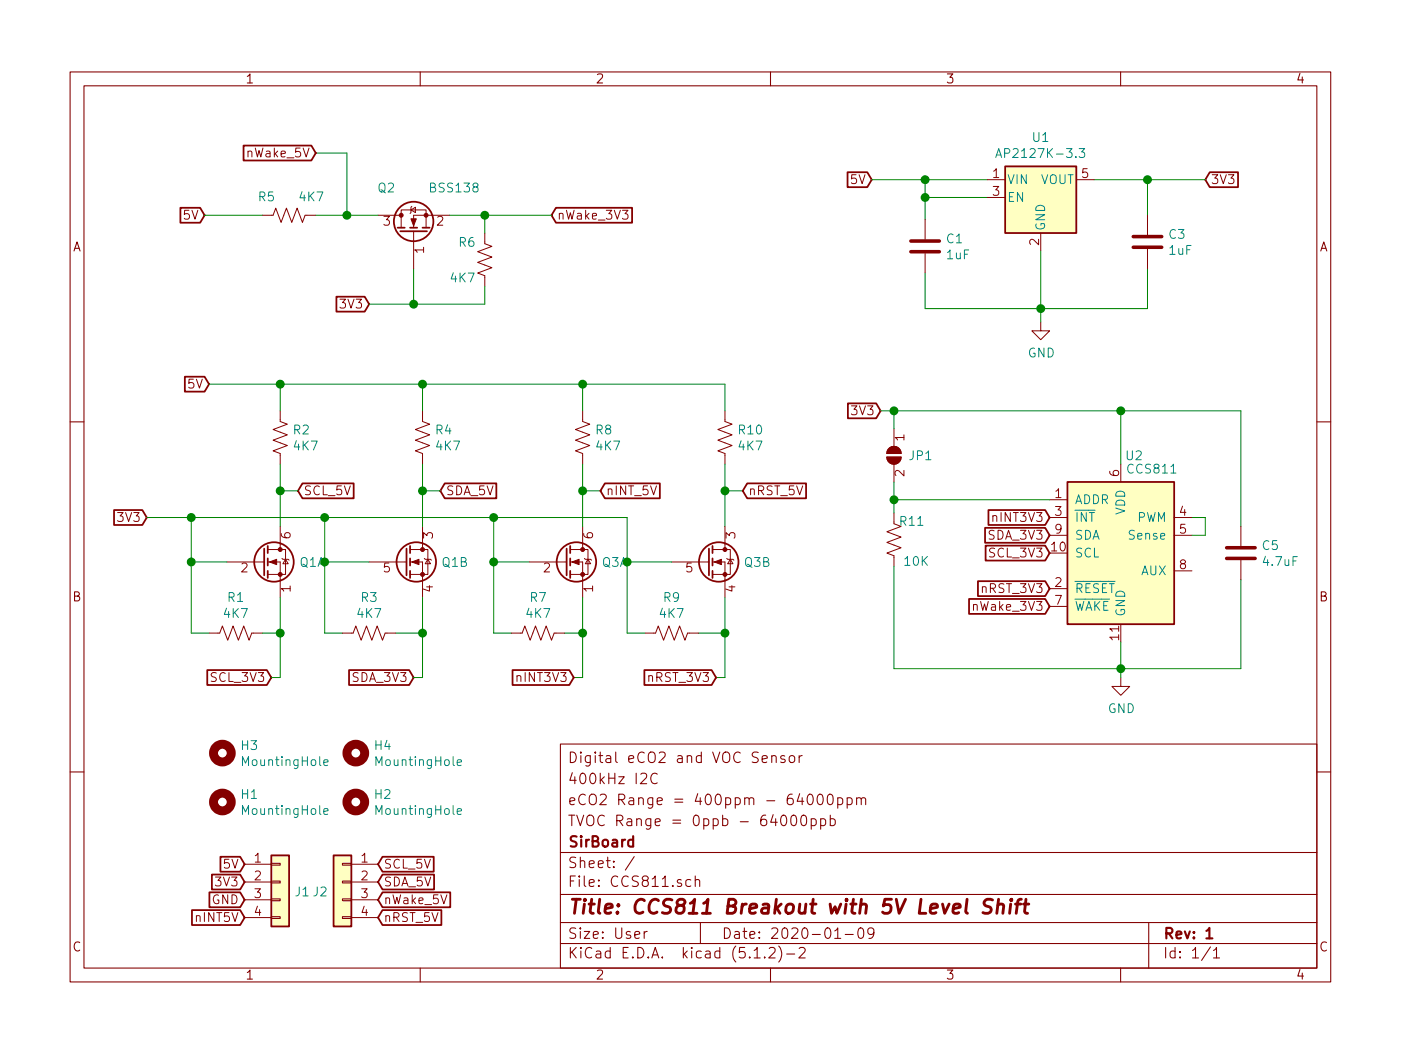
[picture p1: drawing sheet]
EESchema Schematic File Version 4
LIBS:CCS811-cache
EELAYER 29 0
EELAYER END
$Descr User 7874 5906
encoding utf-8
Sheet 1 1
Title "CCS811 Breakout with 5V Level Shift"
Date "2020-01-09"
Rev "1"
Comp "SirBoard"
Comment1 "TVOC Range = 0ppb - 64000ppb "
Comment2 "eCO2 Range = 400ppm - 64000ppm "
Comment3 "400kHz I2C"
Comment4 "Digital eCO2 and VOC Sensor"
$EndDescr
Wire Wire Line
	5200 1525 5200 1725
Wire Wire Line
	5200 1725 5850 1725
Connection ~ 5850 1725
Wire Wire Line
	5550 1000 5200 1000
Wire Wire Line
	5200 1000 5200 1100
Wire Wire Line
	5200 1100 5550 1100
Wire Wire Line
	5200 1100 5200 1225
Connection ~ 5200 1100
Wire Wire Line
	6150 1000 6450 1000
Wire Wire Line
	6450 1000 6450 1200
Text GLabel 4900 1000 0    50   Input ~ 0
5V
Wire Wire Line
	4900 1000 5200 1000
Connection ~ 5200 1000
Text GLabel 6775 1000 2    50   Input ~ 0
3V3
Connection ~ 6450 1000
$Comp
L power:GND #PWR0101
U 1 1
P 5850 1800
F 0 "#PWR0101" H 5850 1550 50  0001 C CNN
F 1 "GND" H 5854 1628 50  0000 C CNN
F 2 "" H 5850 1800 50  0001 C CNN
F 3 "" H 5850 1800 50  0001 C CNN
	1    5850 1800
	1    0    0    -1  
$EndComp
Wire Wire Line
	5850 1800 5850 1725
Text GLabel 4950 2300 0    50   Input ~ 0
3V3
Text GLabel 1175 2150 0    50   Input ~ 0
5V
Wire Wire Line
	6450 1725 5850 1725
Wire Wire Line
	6450 1500 6450 1725
$Comp
L Regulator_Linear:AP2127K-3.3 U1
U 1 1
P 5850 1100
F 0 "U1" H 5850 1440 50  0000 C CNN
F 1 "AP2127K-3.3" H 5850 1350 50  0000 C CNN
F 2 "Package_TO_SOT_SMD:SOT-23-5" H 5850 1425 50  0001 C CNN
F 3 "https://www.diodes.com/assets/Datasheets/AP2127.pdf" H 5850 1200 50  0001 C CNN
F 4 "C156285" H 5850 1100 50  0001 C CNN "Part"
	1    5850 1100
	1    0    0    -1  
$EndComp
Wire Wire Line
	5850 1400 5850 1725
$Comp
L Device:Q_DUAL_NMOS_S1G1D2S2G2D1 Q1
U 1 1
P 1475 3150
F 0 "Q1" H 1681 3150 50  0000 L CNN
F 1 "BSS138DW" H 1680 3105 50  0001 L CNN
F 2 "Package_TO_SOT_SMD:SOT-363_SC-70-6" H 1675 3150 50  0001 C CNN
F 3 "~" H 1675 3150 50  0001 C CNN
	1    1475 3150
	1    0    0    -1  
$EndComp
$Comp
L Device:Q_DUAL_NMOS_S1G1D2S2G2D1 Q1
U 2 1
P 2275 3150
F 0 "Q1" H 2480 3150 50  0000 L CNN
F 1 "BSS138DW" H 2480 3105 50  0001 L CNN
F 2 "Package_TO_SOT_SMD:SOT-363_SC-70-6" H 2475 3150 50  0001 C CNN
F 3 "~" H 2475 3150 50  0001 C CNN
	2    2275 3150
	1    0    0    -1  
$EndComp
$Comp
L Device:R_US R2
U 1 1
P 1575 2450
F 0 "R2" H 1643 2495 50  0000 L CNN
F 1 "4K7" H 1643 2405 50  0000 L CNN
F 2 "Resistor_SMD:R_0603_1608Metric" V 1615 2440 50  0001 C CNN
F 3 "~" H 1575 2450 50  0001 C CNN
F 4 "C99782" H 1575 2450 50  0001 C CNN "Part"
	1    1575 2450
	1    0    0    -1  
$EndComp
$Comp
L Device:R_US R4
U 1 1
P 2375 2450
F 0 "R4" H 2443 2495 50  0000 L CNN
F 1 "4K7" H 2443 2405 50  0000 L CNN
F 2 "Resistor_SMD:R_0603_1608Metric" V 2415 2440 50  0001 C CNN
F 3 "~" H 2375 2450 50  0001 C CNN
F 4 "C99782" H 2375 2450 50  0001 C CNN "Part"
	1    2375 2450
	1    0    0    -1  
$EndComp
$Comp
L Device:R_US R1
U 1 1
P 1325 3550
F 0 "R1" V 1122 3550 50  0000 C CNN
F 1 "4K7" V 1212 3550 50  0000 C CNN
F 2 "Resistor_SMD:R_0603_1608Metric" V 1365 3540 50  0001 C CNN
F 3 "~" H 1325 3550 50  0001 C CNN
F 4 "C99782" V 1325 3550 50  0001 C CNN "Part"
	1    1325 3550
	0    1    1    0   
$EndComp
Wire Wire Line
	2375 2150 2375 2300
Wire Wire Line
	1575 2300 1575 2150
Wire Wire Line
	2375 2600 2375 2750
Wire Wire Line
	1275 3150 1075 3150
Wire Wire Line
	1075 3150 1075 3550
Wire Wire Line
	1075 3550 1175 3550
Wire Wire Line
	1475 3550 1575 3550
Wire Wire Line
	1575 3550 1575 3350
Wire Wire Line
	1925 3550 1825 3550
Wire Wire Line
	1825 3550 1825 3150
Wire Wire Line
	1825 3150 2075 3150
Wire Wire Line
	2225 3550 2375 3550
Wire Wire Line
	2375 3550 2375 3350
Wire Wire Line
	1175 2150 1575 2150
Connection ~ 1575 2150
Text GLabel 825  2900 0    50   Input ~ 0
3V3
Wire Wire Line
	825  2900 1075 2900
Wire Wire Line
	1075 2900 1075 3150
Connection ~ 1075 3150
Wire Wire Line
	1575 2600 1575 2750
Wire Wire Line
	1075 2900 1825 2900
Wire Wire Line
	1825 2900 1825 3150
Connection ~ 1075 2900
Connection ~ 1825 3150
Text GLabel 1525 3800 0    50   Input ~ 0
SCL_3V3
Text GLabel 2325 3800 0    50   Input ~ 0
SDA_3V3
Wire Wire Line
	2375 3550 2375 3800
Wire Wire Line
	2375 3800 2325 3800
Connection ~ 2375 3550
Wire Wire Line
	1575 3550 1575 3800
Wire Wire Line
	1575 3800 1525 3800
Connection ~ 1575 3550
Text GLabel 1675 2750 2    50   Input ~ 0
SCL_5V
Text GLabel 2475 2750 2    50   Input ~ 0
SDA_5V
Connection ~ 2375 2750
Wire Wire Line
	2375 2750 2375 2950
Wire Wire Line
	1675 2750 1575 2750
Connection ~ 1575 2750
Wire Wire Line
	1575 2750 1575 2950
Wire Wire Line
	2375 2750 2475 2750
$Comp
L Mechanical:MountingHole H4
U 1 1
P 2000 4225
F 0 "H4" H 2100 4270 50  0000 L CNN
F 1 "MountingHole" H 2100 4180 50  0000 L CNN
F 2 "SirBoardLibrary:MountingHole_M2.5_SirBoard" H 2000 4225 50  0001 C CNN
F 3 "~" H 2000 4225 50  0001 C CNN
	1    2000 4225
	1    0    0    -1  
$EndComp
$Comp
L Mechanical:MountingHole H3
U 1 1
P 1250 4225
F 0 "H3" H 1350 4270 50  0000 L CNN
F 1 "MountingHole" H 1350 4180 50  0000 L CNN
F 2 "SirBoardLibrary:MountingHole_M2.5_SirBoard" H 1250 4225 50  0001 C CNN
F 3 "~" H 1250 4225 50  0001 C CNN
	1    1250 4225
	1    0    0    -1  
$EndComp
$Comp
L power:GND #PWR0106
U 1 1
P 6300 3800
F 0 "#PWR0106" H 6300 3550 50  0001 C CNN
F 1 "GND" H 6304 3628 50  0000 C CNN
F 2 "" H 6300 3800 50  0001 C CNN
F 3 "" H 6300 3800 50  0001 C CNN
	1    6300 3800
	1    0    0    -1  
$EndComp
Wire Wire Line
	6450 1000 6775 1000
$Comp
L Mechanical:MountingHole H2
U 1 1
P 2000 4500
F 0 "H2" H 2100 4545 50  0000 L CNN
F 1 "MountingHole" H 2100 4455 50  0000 L CNN
F 2 "SirBoardLibrary:MountingHole_M2.5_SirBoard" H 2000 4500 50  0001 C CNN
F 3 "~" H 2000 4500 50  0001 C CNN
	1    2000 4500
	1    0    0    -1  
$EndComp
$Comp
L Mechanical:MountingHole H1
U 1 1
P 1250 4500
F 0 "H1" H 1350 4545 50  0000 L CNN
F 1 "MountingHole" H 1350 4455 50  0000 L CNN
F 2 "SirBoardLibrary:MountingHole_M2.5_SirBoard" H 1250 4500 50  0001 C CNN
F 3 "~" H 1250 4500 50  0001 C CNN
	1    1250 4500
	1    0    0    -1  
$EndComp
$Comp
L Device:R_US R3
U 1 1
P 2075 3550
F 0 "R3" V 1872 3550 50  0000 C CNN
F 1 "4K7" V 1962 3550 50  0000 C CNN
F 2 "Resistor_SMD:R_0603_1608Metric" V 2115 3540 50  0001 C CNN
F 3 "~" H 2075 3550 50  0001 C CNN
F 4 "C99782" V 2075 3550 50  0001 C CNN "Part"
	1    2075 3550
	0    1    1    0   
$EndComp
$Comp
L Device:C C1
U 1 1
P 5200 1375
F 0 "C1" H 5315 1420 50  0000 L CNN
F 1 "1uF" H 5315 1330 50  0000 L CNN
F 2 "Capacitor_SMD:C_0603_1608Metric" H 5238 1225 50  0001 C CNN
F 3 "~" H 5200 1375 50  0001 C CNN
F 4 "C29936" H 5200 1375 50  0001 C CNN "Part"
	1    5200 1375
	1    0    0    -1  
$EndComp
$Comp
L Device:C C3
U 1 1
P 6450 1350
F 0 "C3" H 6565 1395 50  0000 L CNN
F 1 "1uF" H 6565 1305 50  0000 L CNN
F 2 "Capacitor_SMD:C_0603_1608Metric" H 6488 1200 50  0001 C CNN
F 3 "~" H 6450 1350 50  0001 C CNN
F 4 "C29936" H 6450 1350 50  0001 C CNN "Part"
	1    6450 1350
	1    0    0    -1  
$EndComp
$Comp
L Device:C C5
U 1 1
P 6975 3100
F 0 "C5" H 7090 3145 50  0000 L CNN
F 1 "4.7uF" H 7090 3055 50  0000 L CNN
F 2 "Capacitor_SMD:C_0805_2012Metric" H 7013 2950 50  0001 C CNN
F 3 "~" H 6975 3100 50  0001 C CNN
F 4 "C87998" H 6975 3100 50  0001 C CNN "Part"
	1    6975 3100
	1    0    0    -1  
$EndComp
Text GLabel 5900 3000 0    50   Input ~ 0
SDA_3V3
Text GLabel 5900 3100 0    50   Input ~ 0
SCL_3V3
Wire Wire Line
	6300 3800 6300 3750
$Comp
L Connector_Generic:Conn_01x04 J1
U 1 1
P 1575 4950
F 0 "J1" H 1654 4897 50  0000 L CNN
F 1 "Conn_01x04" H 1654 4852 50  0001 L CNN
F 2 "Connector_PinHeader_2.54mm:PinHeader_1x04_P2.54mm_Vertical" H 1575 4950 50  0001 C CNN
F 3 "~" H 1575 4950 50  0001 C CNN
	1    1575 4950
	1    0    0    -1  
$EndComp
$Comp
L Connector_Generic:Conn_01x04 J2
U 1 1
P 1925 4950
F 0 "J2" H 2004 4897 50  0000 L CNN
F 1 "Conn_01x04" H 2004 4852 50  0001 L CNN
F 2 "Connector_PinHeader_2.54mm:PinHeader_1x04_P2.54mm_Vertical" H 1925 4950 50  0001 C CNN
F 3 "~" H 1925 4950 50  0001 C CNN
	1    1925 4950
	-1   0    0    -1  
$EndComp
$Comp
L Sensor_Gas:CCS811 U2
U 1 1
P 6300 3100
F 0 "U2" H 6375 3650 50  0000 C CNN
F 1 "CCS811" H 6475 3575 50  0000 C CNN
F 2 "Package_LGA:AMS_LGA-10-1EP_2.7x4mm_P0.6mm" H 6300 2500 50  0001 C CNN
F 3 "http://ams.com/eng/Products/Environmental-Sensors/Air-Quality-Sensors/CCS811" H 6300 2900 50  0001 C CNN
F 4 "C141807" H 6300 3100 50  0001 C CNN "Part"
	1    6300 3100
	1    0    0    -1  
$EndComp
Wire Wire Line
	6700 2900 6775 2900
Wire Wire Line
	6775 2900 6775 3000
Wire Wire Line
	6775 3000 6700 3000
Wire Wire Line
	6300 2600 6300 2300
Wire Wire Line
	6300 2300 6975 2300
Wire Wire Line
	6975 2300 6975 2950
Wire Wire Line
	6975 3250 6975 3750
Wire Wire Line
	6975 3750 6300 3750
Wire Wire Line
	6300 3750 6300 3600
Text GLabel 5900 2900 0    50   Input ~ 0
nINT3V3
Text GLabel 5900 3300 0    50   Input ~ 0
nRST_3V3
Connection ~ 6300 3750
Wire Wire Line
	4950 2300 5025 2300
Connection ~ 6300 2300
$Comp
L Device:Q_DUAL_NMOS_S1G1D2S2G2D1 Q3
U 1 1
P 3175 3150
F 0 "Q3" H 3381 3150 50  0000 L CNN
F 1 "BSS138DW" H 3380 3105 50  0001 L CNN
F 2 "Package_TO_SOT_SMD:SOT-363_SC-70-6" H 3375 3150 50  0001 C CNN
F 3 "~" H 3375 3150 50  0001 C CNN
	1    3175 3150
	1    0    0    -1  
$EndComp
$Comp
L Device:Q_DUAL_NMOS_S1G1D2S2G2D1 Q3
U 2 1
P 3975 3150
F 0 "Q3" H 4180 3150 50  0000 L CNN
F 1 "BSS138DW" H 4180 3105 50  0001 L CNN
F 2 "Package_TO_SOT_SMD:SOT-363_SC-70-6" H 4175 3150 50  0001 C CNN
F 3 "~" H 4175 3150 50  0001 C CNN
	2    3975 3150
	1    0    0    -1  
$EndComp
$Comp
L Device:R_US R8
U 1 1
P 3275 2450
F 0 "R8" H 3343 2495 50  0000 L CNN
F 1 "4K7" H 3343 2405 50  0000 L CNN
F 2 "Resistor_SMD:R_0603_1608Metric" V 3315 2440 50  0001 C CNN
F 3 "~" H 3275 2450 50  0001 C CNN
F 4 "C99782" H 3275 2450 50  0001 C CNN "Part"
	1    3275 2450
	1    0    0    -1  
$EndComp
$Comp
L Device:R_US R10
U 1 1
P 4075 2450
F 0 "R10" H 4143 2495 50  0000 L CNN
F 1 "4K7" H 4143 2405 50  0000 L CNN
F 2 "Resistor_SMD:R_0603_1608Metric" V 4115 2440 50  0001 C CNN
F 3 "~" H 4075 2450 50  0001 C CNN
F 4 "C99782" H 4075 2450 50  0001 C CNN "Part"
	1    4075 2450
	1    0    0    -1  
$EndComp
$Comp
L Device:R_US R7
U 1 1
P 3025 3550
F 0 "R7" V 2822 3550 50  0000 C CNN
F 1 "4K7" V 2912 3550 50  0000 C CNN
F 2 "Resistor_SMD:R_0603_1608Metric" V 3065 3540 50  0001 C CNN
F 3 "~" H 3025 3550 50  0001 C CNN
F 4 "C99782" V 3025 3550 50  0001 C CNN "Part"
	1    3025 3550
	0    1    1    0   
$EndComp
Wire Wire Line
	4075 2150 4075 2300
Wire Wire Line
	3275 2300 3275 2150
Wire Wire Line
	4075 2600 4075 2750
Wire Wire Line
	2975 3150 2775 3150
Wire Wire Line
	2775 3150 2775 3550
Wire Wire Line
	2775 3550 2875 3550
Wire Wire Line
	3175 3550 3275 3550
Wire Wire Line
	3275 3550 3275 3350
Wire Wire Line
	3625 3550 3525 3550
Wire Wire Line
	3525 3550 3525 3150
Wire Wire Line
	3525 3150 3775 3150
Wire Wire Line
	3925 3550 4075 3550
Wire Wire Line
	4075 3550 4075 3350
Wire Wire Line
	4075 2150 3275 2150
Connection ~ 3275 2150
Wire Wire Line
	1825 2900 2775 2900
Wire Wire Line
	2775 2900 2775 3150
Connection ~ 2775 3150
Wire Wire Line
	3275 2600 3275 2750
Wire Wire Line
	2775 2900 3525 2900
Wire Wire Line
	3525 2900 3525 3150
Connection ~ 2775 2900
Connection ~ 3525 3150
Wire Wire Line
	4075 3550 4075 3800
Wire Wire Line
	4075 3800 4025 3800
Connection ~ 4075 3550
Wire Wire Line
	3275 3550 3275 3800
Wire Wire Line
	3275 3800 3225 3800
Connection ~ 3275 3550
Connection ~ 4075 2750
Wire Wire Line
	4075 2750 4075 2950
Wire Wire Line
	3375 2750 3275 2750
Connection ~ 3275 2750
Wire Wire Line
	3275 2750 3275 2950
Wire Wire Line
	4075 2750 4175 2750
$Comp
L Device:R_US R9
U 1 1
P 3775 3550
F 0 "R9" V 3572 3550 50  0000 C CNN
F 1 "4K7" V 3662 3550 50  0000 C CNN
F 2 "Resistor_SMD:R_0603_1608Metric" V 3815 3540 50  0001 C CNN
F 3 "~" H 3775 3550 50  0001 C CNN
F 4 "C99782" V 3775 3550 50  0001 C CNN "Part"
	1    3775 3550
	0    1    1    0   
$EndComp
Text GLabel 4025 3800 0    50   Input ~ 0
nRST_3V3
Text GLabel 3225 3800 0    50   Input ~ 0
nINT3V3
Text GLabel 3375 2750 2    50   Input ~ 0
nINT_5V
Text GLabel 4175 2750 2    50   Input ~ 0
nRST_5V
Connection ~ 2375 2150
Wire Wire Line
	2375 2150 3275 2150
Wire Wire Line
	1575 2150 2375 2150
Connection ~ 1825 2900
$Comp
L Jumper:SolderJumper_2_Open JP1
U 1 1
P 5025 2550
F 0 "JP1" V 5025 2700 50  0000 C CNN
F 1 "SolderJumper_2_Open" H 5025 2663 50  0001 C CNN
F 2 "Jumper:SolderJumper-2_P1.3mm_Open_RoundedPad1.0x1.5mm" H 5025 2550 50  0001 C CNN
F 3 "~" H 5025 2550 50  0001 C CNN
	1    5025 2550
	0    1    1    0   
$EndComp
$Comp
L Device:R_US R11
U 1 1
P 5025 3025
F 0 "R11" H 4925 2925 50  0000 C CNN
F 1 "10K" H 4900 3150 50  0000 C CNN
F 2 "Resistor_SMD:R_0603_1608Metric" V 5065 3015 50  0001 C CNN
F 3 "~" H 5025 3025 50  0001 C CNN
F 4 "C99198" V 5025 3025 50  0001 C CNN "Part"
	1    5025 3025
	-1   0    0    1   
$EndComp
Wire Wire Line
	5025 2400 5025 2300
Connection ~ 5025 2300
Wire Wire Line
	5025 2300 6300 2300
Wire Wire Line
	5025 2700 5025 2800
Wire Wire Line
	5025 3175 5025 3750
Wire Wire Line
	5025 2800 5900 2800
Connection ~ 5025 2800
Wire Wire Line
	5025 2800 5025 2875
Text GLabel 1375 5050 0    50   Input ~ 0
GND
Text GLabel 1375 4850 0    50   Input ~ 0
5V
Text GLabel 1375 4950 0    50   Input ~ 0
3V3
Text GLabel 2125 4850 2    50   Input ~ 0
SCL_5V
Text GLabel 2125 4950 2    50   Input ~ 0
SDA_5V
Text GLabel 1375 5150 0    50   Input ~ 0
nINT5V
Text GLabel 2125 5150 2    50   Input ~ 0
nRST_5V
Wire Wire Line
	5025 3750 6300 3750
Text GLabel 5900 3400 0    50   Input ~ 0
nWake_3V3
Text GLabel 2125 5050 2    50   Input ~ 0
nWake_5V
Text GLabel 1150 1200 0    50   Input ~ 0
5V
$Comp
L Device:R_US R5
U 1 1
P 1625 1200
F 0 "R5" V 1725 1275 50  0000 L CNN
F 1 "4K7" V 1725 1000 50  0000 L CNN
F 2 "Resistor_SMD:R_0603_1608Metric" V 1665 1190 50  0001 C CNN
F 3 "~" H 1625 1200 50  0001 C CNN
F 4 "C99782" H 1625 1200 50  0001 C CNN "Part"
	1    1625 1200
	0    -1   -1   0   
$EndComp
$Comp
L Device:R_US R6
U 1 1
P 2725 1450
F 0 "R6" H 2625 1550 50  0000 C CNN
F 1 "4K7" H 2600 1350 50  0000 C CNN
F 2 "Resistor_SMD:R_0603_1608Metric" V 2765 1440 50  0001 C CNN
F 3 "~" H 2725 1450 50  0001 C CNN
F 4 "C99782" V 2725 1450 50  0001 C CNN "Part"
	1    2725 1450
	1    0    0    -1  
$EndComp
Wire Wire Line
	2325 1500 2325 1700
Wire Wire Line
	2325 1700 2725 1700
Wire Wire Line
	2725 1700 2725 1600
Wire Wire Line
	2725 1300 2725 1200
Wire Wire Line
	2725 1200 2525 1200
Text GLabel 2075 1700 0    50   Input ~ 0
3V3
Wire Wire Line
	2075 1700 2325 1700
Connection ~ 2325 1700
Connection ~ 2725 1200
Wire Wire Line
	1775 850  1950 850 
Text GLabel 1775 850  0    50   Input ~ 0
nWake_5V
Text GLabel 3100 1200 2    50   Input ~ 0
nWake_3V3
$Comp
L Transistor_FET:BSS138 Q2
U 1 1
P 2325 1300
F 0 "Q2" V 2575 1400 50  0000 L CNN
F 1 "BSS138" V 2575 925 50  0000 L CNN
F 2 "Package_TO_SOT_SMD:SOT-23" H 2525 1225 50  0001 L CIN
F 3 "https://www.fairchildsemi.com/datasheets/BS/BSS138.pdf" H 2325 1300 50  0001 L CNN
F 4 "C82045" H 2325 1300 50  0001 C CNN "Field4"
	1    2325 1300
	0    -1   -1   0   
$EndComp
Wire Wire Line
	1150 1200 1475 1200
Wire Wire Line
	1775 1200 1950 1200
Wire Wire Line
	1950 850  1950 1200
Connection ~ 1950 1200
Wire Wire Line
	1950 1200 2125 1200
Wire Wire Line
	2725 1200 3100 1200
$EndSCHEMATC
